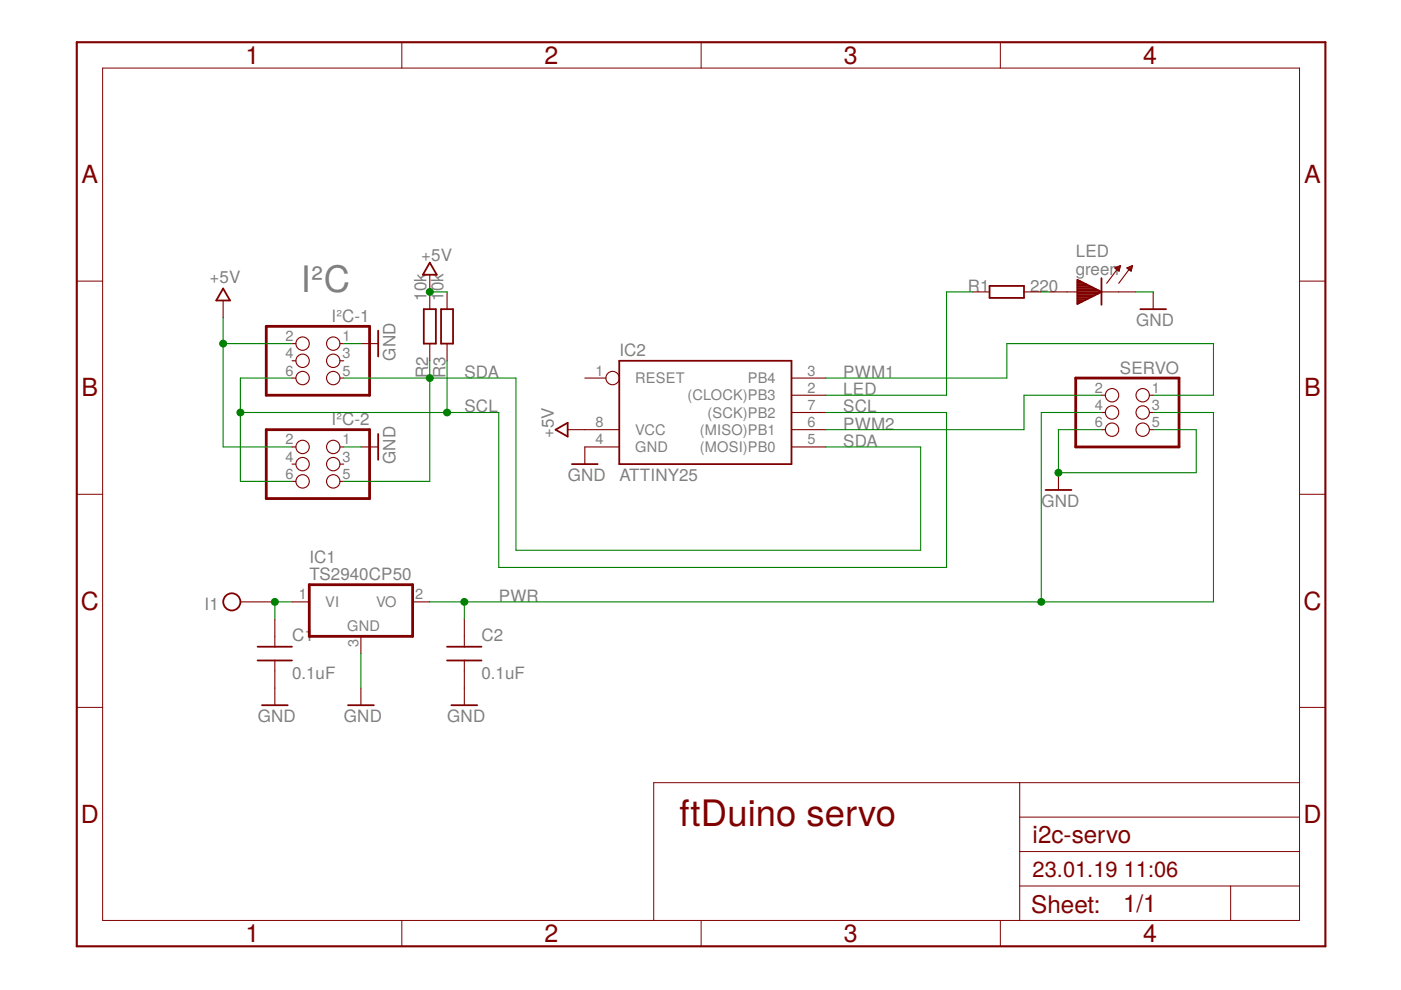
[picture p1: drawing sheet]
<svg xmlns="http://www.w3.org/2000/svg" width="297mm" height="210mm" viewBox="0 0 297 210" stroke-linecap="round" stroke-linejoin="round" font-family="sans-serif">
<g fill="none" stroke="#800000" stroke-width=".38">
<path d="M91.1 55.7l1.5 2.6h-2.9zM228.4 59.3l5.1 2.6-5.1 2.6zM228.4 60h1.3M228.4 59.6h.6M233.5 59v5.6M47.3 61.2l1.5 2.5h-3zM80.2 70.1v5.5M89.9 65.6h2.5v7.3h-2.5zM93.5 65.6h2.6v7.3h-2.6zM131.3 76.5h36.5v21.9h-36.5zM209.8 60.6h7.3v2.6h-7.3zM228.4 60.6h2.6"/>
<path d="M228.4 64.3h.3M228.4 64h1M228.4 63.6h1.7M228.4 63.3h2.3M228.4 62.9h3M228.4 62.6h3.7M228.4 62.3h4.3M228.4 62h5M228.4 61.6h4.6M228.4 61.3h3.9M228.4 61h3.3M228.4 60.3h1.9"/>
<path d="M241.8 65.6h5.4M80.2 92v5.5M117.8 91.1l2.6-1.5v3zM121.3 98.4h5.4M221.7 103.9h5.5M54.6 137.1h7.3M94.8 137.1h7.3M54.6 140h7.3M55.5 149.5h5.5M73.8 149.5h5.5M94.8 140h7.3M95.7 149.5h5.5"/>
<circle cx="49.1" cy="127.6" r="1.82"/>
</g>
<g fill="none" stroke="#800000" stroke-width=".23">
<path d="M91.1 58.3v7.3M236.3 56.8l1.3-.5-.3 1.2zM236.5 56.8h.9M236.5 57h.9M236.8 57.1h.6M236.8 57.1l-2.2 3M236.9 56.6h.6M237 57.3h.3M237.3 56.4h.2M238.9 56.8l1.2-.5-.3 1.2zM239 56.8h1M239.1 57h.8"/>
<path d="M239.5 56.6h.6M239.6 57.3h.3M239.9 56.4h.2M239.9 57.1h-.5l-2.2 3M47.3 63.7v3.7M61.9 72.9h.8M61.9 76.5h.8M72.1 72.9h.8M72.1 76.5h.8M76.5 72.9h3.7M91.1 72.9v3.6M94.8 61.9v3.7"/>
<path d="M94.8 72.9v3.6M206.2 61.9h3.6M217.1 61.9h3.7M222.6 61.9h5.8M233.5 61.9h7.3M244.5 61.9v3.7M61.9 94.8h.8M61.9 98.4h.8M61.9 80.2h.8M72.1 94.8h.8M72.1 98.4h.8M72.1 80.2h.8"/>
<path d="M76.5 94.8h3.7M120.4 91.1h10.9M124 80.2h4.5M131.3 94.8h-7.3v3.6M167.8 94.8h7.3M167.8 80.2h7.3M167.8 91.1h7.3M167.8 83.8h7.3M167.8 87.5h7.3M233.5 91.1h.8M233.5 83.8h.8M233.5 87.5h.8"/>
<path d="M243.7 91.1h.8M243.7 83.8h.8M243.7 87.5h.8M61.9 102.1h.8M72.1 102.1h.8M224.4 100.2v3.7M51 127.6h7.3M58.3 131.3v5.8M61.9 127.6h3.7M76.5 134.9v3.7M87.5 127.6h3.6M98.4 131.3v5.8"/>
<path d="M58.3 140v9.5M76.5 145.9v3.6M98.4 140v9.5"/>
<circle cx="64.2" cy="72.9" r="1.42"/>
<circle cx="64.2" cy="76.5" r="1.42"/>
<circle cx="70.7" cy="76.5" r="1.42"/>
<circle cx="70.7" cy="72.9" r="1.42"/>
<circle cx="64.2" cy="80.2" r="1.42"/>
<circle cx="64.2" cy="98.4" r="1.42"/>
<circle cx="64.2" cy="94.8" r="1.42"/>
<circle cx="70.7" cy="80.2" r="1.42"/>
<circle cx="70.7" cy="98.4" r="1.42"/>
<circle cx="70.7" cy="94.8" r="1.42"/>
<circle cx="129.9" cy="80.2" r="1.42"/>
<circle cx="235.8" cy="83.8" r="1.42"/>
<circle cx="235.8" cy="87.5" r="1.42"/>
<circle cx="235.8" cy="91.1" r="1.42"/>
<circle cx="242.3" cy="83.8" r="1.42"/>
<circle cx="242.3" cy="87.5" r="1.42"/>
<circle cx="242.3" cy="91.1" r="1.42"/>
<circle cx="64.2" cy="102.1" r="1.42"/>
<circle cx="70.7" cy="102.1" r="1.42"/>
</g>
<path d="M56.5 69.2h21.9v14.6h-21.9zM56.5 91.1h21.9v14.6h-21.9zM228.1 80.2h21.9v14.6h-21.9zM65.6 124h21.9v10.9h-21.9z" fill="none" stroke="#800000" stroke-width=".59"/>
<g fill="none" stroke="#800000" stroke-width=".21">
<path d="M21.8 14.4h253.7v180.8h-253.7zM85.2 9v5.4M148.7 9v5.4M212.1 9v5.4M16.3 59.6h5.5M275.5 59.6h5.5M16.3 104.8h5.5M275.5 104.8h5.5M16.3 150h5.5M275.5 150h5.5M216.2 165.9v29.3M216.2 173.2h59.3"/>
<path d="M275.5 165.9h-136.9v29.3M85.2 195.2v5.4M148.7 195.2v5.4M212.1 195.2v5.4M216.2 187.9h59.3M216.2 180.6h59.3M260.9 187.9v7.3"/>
</g>
<path d="M16.3 9h264.7v191.6h-264.7z" fill="none" stroke="#800000" stroke-width=".44"/>
<g fill="none" stroke="#008000" stroke-width=".23">
<path d="M47.3 72.9h14.6M47.3 67.4v27.4h14.6M72.9 72.9h3.6M91.1 61.9h3.7M91.1 76.5v25.6h-18.2M94.8 76.5v11M206.2 61.9h-5.5v21.9h-25.6M220.8 61.9h1.8M240.8 61.9h3.7M51 87.5h54.7v32.8h95v-32.8h-25.6M61.9 80.2h-10.9v21.9h10.9M72.9 94.8h3.6"/>
<path d="M72.9 80.2h36.5v36.5h85.8v-21.9h-20.1M175.1 80.2h38.4v-7.3h43.8v10.9h-12.8M233.5 83.8h-16.4v7.3h-42M233.5 91.1h-9.1v9.1h29.2v-9.1h-9.1M233.5 87.5h-12.7v40.1M244.5 87.5h12.8v40.1h-166.2M61.9 127.6h-3.6v3.7M76.5 138.6v7.3M98.4 127.6v3.7"/>
</g>
<g fill="#008000" stroke="#008000" stroke-width=".21">
<circle cx="224.4" cy="100.2" r=".73"/>
<circle cx="47.3" cy="72.8" r=".73"/>
<circle cx="91.1" cy="61.9" r=".73"/>
<circle cx="91.1" cy="80.2" r=".73"/>
<circle cx="94.8" cy="87.5" r=".73"/>
<circle cx="51" cy="87.5" r=".73"/>
<circle cx="58.3" cy="127.6" r=".73"/>
<circle cx="98.5" cy="127.6" r=".73"/>
<circle cx="220.8" cy="127.6" r=".73"/>
</g>
<text font-size="7.7" fill="#808080" x="63.8" y="61.9">I²C</text>
<text font-size="7.7" fill="#800000" x="144.1" y="175.1">ftDuino servo</text>
<g font-size="5.3" fill="#800000">
<text x="52" y="13.6">1</text>
<text x="115.5" y="13.6">2</text>
<text x="178.9" y="13.6">3</text>
<text x="242.4" y="13.6">4</text>
<text x="17.3" y="38.9">A</text>
<text x="276.5" y="38.9">A</text>
<text x="17.3" y="84.1">B</text>
<text x="276.5" y="84.1">B</text>
<text x="17.1" y="129.2">C</text>
<text x="276.4" y="129.2">C</text>
<text x="17.1" y="174.4">D</text>
<text x="276.4" y="174.4">D</text>
<text x="52" y="199.8">1</text>
<text x="115.5" y="199.8">2</text>
<text x="178.9" y="199.8">3</text>
<text x="242.4" y="199.8">4</text>
</g>
<g font-size="5.1" fill="#800000">
<text x="218.9" y="178.7">i2c-servo</text>
<text x="218.6" y="193.5">Sheet:</text>
<text x="238.1" y="193.3">1/1</text>
</g>
<g font-size="4.6" fill="#800000">
<text x="218.9" y="186">23.01.19</text>
<text x="238.3" y="186">11:06</text>
</g>
<g font-size="3.6" fill="#808080">
<text x="89.3" y="55.3">+5V</text>
<text x="228.1" y="58.2">green</text>
<text x="228.1" y="54.6">LED</text>
<text x="44.4" y="60.1">+5V</text>
<text x="90.4" y="63.7" transform="rotate(-90 90.4 63.7)">10k</text>
<text x="94.1" y="63.7" transform="rotate(-90 94.1 63.7)">1</text>
<text x="94.1" y="61.7" transform="rotate(-90 94.1 61.7)">0k</text>
<text x="205.2" y="61.9">R1</text>
<text x="218.4" y="61.9">220</text>
<text x="70.3" y="68.3">I²C-1</text>
<text x="240.9" y="69.2">GND</text>
<text x="83.8" y="76.5" transform="rotate(-90 83.8 76.5)">GND</text>
<text x="131.3" y="75.4">IC2</text>
<text x="90.8" y="80.1" transform="rotate(-90 90.8 80.1)">R2</text>
<text x="94.5" y="80.1" transform="rotate(-90 94.5 80.1)">R3</text>
<text x="98.5" y="80.1">SDA</text>
<text x="178.8" y="83.8">LED</text>
<text x="178.8" y="80.1">PWM1</text>
<text x="237.4" y="79.2">SERVO</text>
<text x="98.5" y="87.5">SCL</text>
<text x="178.8" y="87.5">SCL</text>
<text x="70.3" y="90.2">I²C-2</text>
<text x="117.4" y="92.9" transform="rotate(-90 117.4 92.9)">+5V</text>
<text x="178.8" y="94.8">SDA</text>
<text x="178.8" y="91.1">PWM2</text>
<text x="83.8" y="98.4" transform="rotate(-90 83.8 98.4)">GND</text>
<text x="120.4" y="102.1">GND</text>
<text x="131.3" y="102.1">ATTINY25</text>
<text x="220.8" y="107.5">GND</text>
<text x="65.6" y="119.4">IC1</text>
<text x="65.6" y="123.1">TS2940CP50</text>
<text x="43.4" y="129.3">I1</text>
<text x="105.8" y="127.6">PWR</text>
<text x="61.9" y="136">C1</text>
<text x="102.1" y="136">C2</text>
<text x="61.9" y="144">0.1uF</text>
<text x="102.1" y="144">0.1uF</text>
<text x="54.6" y="153.2">GND</text>
<text x="72.9" y="153.2">GND</text>
<text x="94.8" y="153.2">GND</text>
</g>
<g font-size="3.1" fill="#808080">
<text x="60.5" y="72.3">2</text>
<text x="60.5" y="76">4</text>
<text x="72.6" y="72.3">1</text>
<text x="72.6" y="76">3</text>
<text x="60.5" y="79.6">6</text>
<text x="72.6" y="79.6">5</text>
<text x="126.2" y="79.6">1</text>
<text x="134.7" y="81.2">RESET</text>
<text x="158.6" y="81.2">PB4</text>
<text x="171.2" y="79.6">3</text>
<text x="171.2" y="83.3">2</text>
<text x="232.1" y="83.3">2</text>
<text x="244.2" y="83.3">1</text>
<text x="145.8" y="84.9">(CLOCK)PB3</text>
<text x="150" y="88.5">(SCK)PB2</text>
<text x="171.2" y="86.9">7</text>
<text x="232.1" y="86.9">4</text>
<text x="244.2" y="86.9">3</text>
<text x="60.5" y="94.2">2</text>
<text x="72.6" y="94.2">1</text>
<text x="126.2" y="94.2">4</text>
<text x="126.2" y="90.6">8</text>
<text x="134.7" y="95.8">GND</text>
<text x="134.7" y="92.2">VCC</text>
<text x="148.4" y="92.2">(MISO)PB1</text>
<text x="148.4" y="95.8">(MOSI)PB0</text>
<text x="171.2" y="90.6">6</text>
<text x="171.2" y="94.2">5</text>
<text x="232.1" y="90.6">6</text>
<text x="244.2" y="90.6">5</text>
<text x="60.5" y="97.9">4</text>
<text x="60.5" y="101.5">6</text>
<text x="72.6" y="97.9">3</text>
<text x="72.6" y="101.5">5</text>
<text x="63.3" y="127.1">1</text>
<text x="69" y="128.7">VI</text>
<text x="79.7" y="128.7">VO</text>
<text x="88" y="127.1">2</text>
<text x="73.6" y="133.8">GND</text>
<text x="76" y="137.1" transform="rotate(-90 76 137.1)">3</text>
</g>
</svg>
